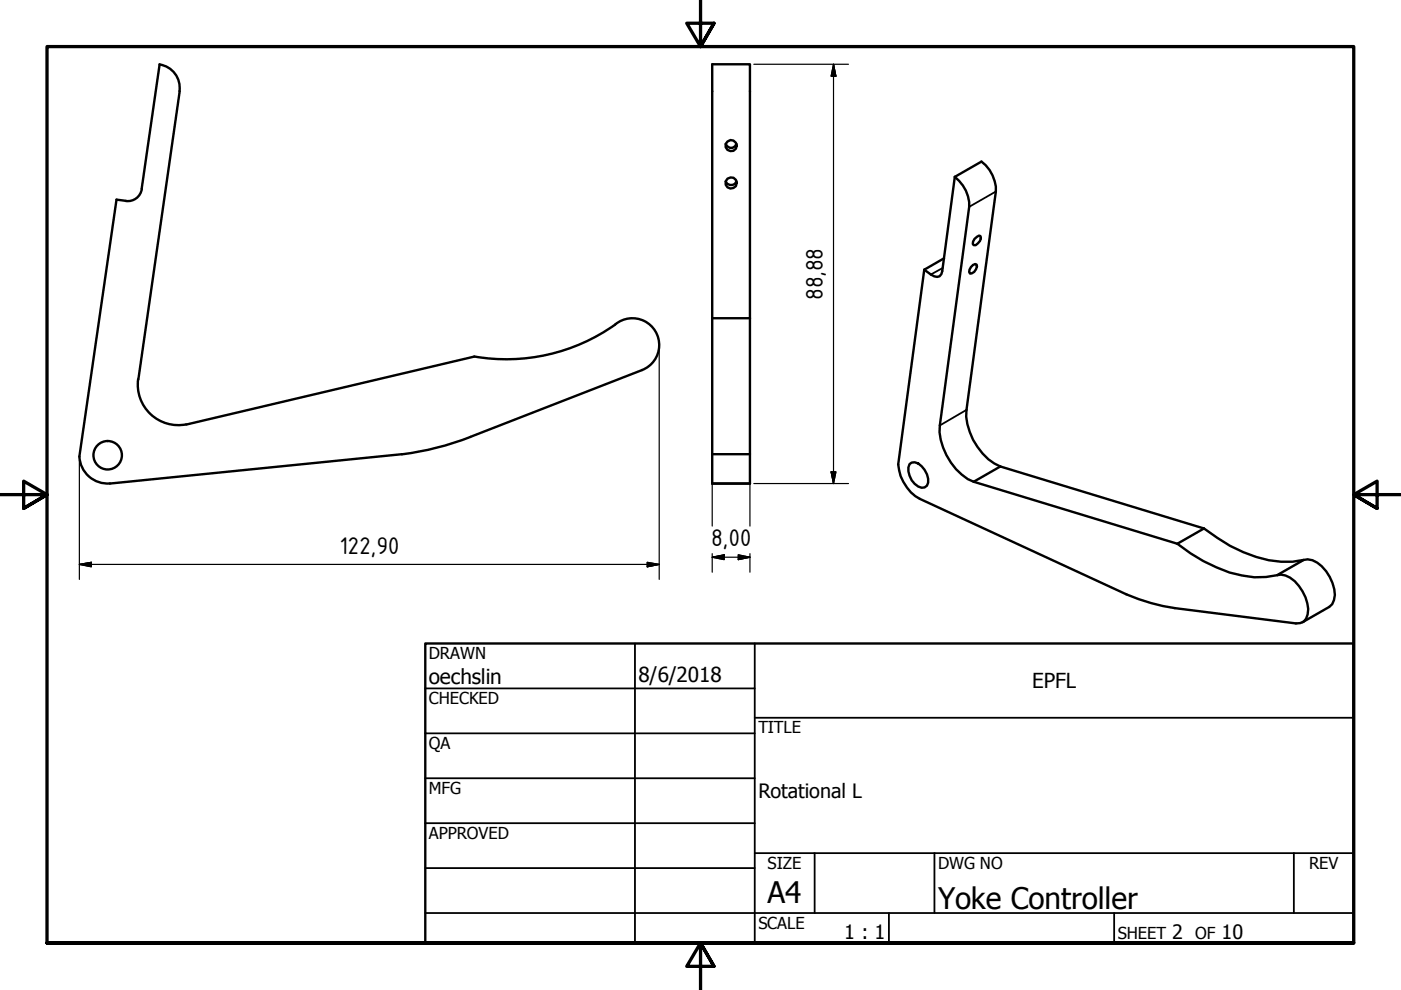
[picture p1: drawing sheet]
<svg xmlns="http://www.w3.org/2000/svg" width="297mm" height="210mm" viewBox="0 0 297 210" stroke-linecap="round" stroke-linejoin="round" font-family="sans-serif">
<!-- layer: Visible (ISO) -->
<g fill="none" stroke="#000" stroke-width=".51">
<path d="M33.8 13.7a5 5 0 0 1 4.2 5.6M33.8 13.6l-3.8 26.4M38.1 19.3l-8.8 61.1M153.9 38.5a1.22 1.22 0 0 0 1.1 .7 1.22 1.22 0 0 0 1.1-.7M153.9 30.5a1.19 1.19 0 0 0 1.1 .9 1.19 1.19 0 0 0 1.1-.9M202.4 37.5a7.7 7.7 0 0 1 3.1 6.4l-6.2 46.3a13.2 13.2 0 0 0 5.9 11.4l1.2 .5M202.4 37.5l5.7-3.2a7.7 7.7 0 0 1 3 6.3l-6.2 46.3a12.8 12.8 0 0 0 7.2 12M202.4 37.5l-2.6 20a1.15 1.15 0 0 1-1.7 1.1l-2.1-1.4M26.7 42.6l-2-.3-7.9 54.5M30.1 40.1a3 3 0 0 1-3.4 2.5M196 57.2l-5.6 41.3a9.3 9.3 0 0 0 4.6 7.3l43.8 20.2a41.1 41.1 0 0 0 10.3 2.9l25.7 3.3a2.08 2.08 0 0 0 2.4-1.9 8.4 8.4 0 0 0-4.7-8.3l-.9-.2a19.7 19.7 0 0 1-13.7-1.5l-2.8-1.3-2.7-1.7-2.8-2M200.2 54.8l-4.2 2.4"/>
<path d="M205.9 56.6l.9-.6 .3 .1a1.66 1.66 0 0 1-1.4 1.9l-.2-.3v-.5zM206.6 50.6l1-.7 .3 .2a1.59 1.59 0 0 1-1.5 1.9l-.2-.3 .1-.5zM100.6 75.6a39.8 39.8 0 0 0 30.5-7.3 5.7 5.7 0 0 1 8.1 2.3 5.7 5.7 0 0 1-3.1 7.9l-36.3 14.1M100.6 75.6l-61.1 14.4a8.6 8.6 0 0 1-10.2-9.6M151 67.5v-53.9h8v53.9M151 67.5v35h8v-35M151 67.5h8M99.7 92.6a59.4 59.4 0 0 1-14.5 3.7l-61.9 6.2a6 6 0 0 1-6.5-5.7M151 96.3h8M192.8 98.4a1.71 1.71 0 0 1 2.6 .4 3.9 3.9 0 0 1 1.1 4.2 1.7 1.7 0 0 1-2.6-.4 4.1 4.1 0 0 1-1.1-4.2zM212.1 98.9l43.2 13.1M212.1 98.9l-5.7 3.2"/>
<path d="M206.4 102.1l43.2 13.2M255.3 112a33.3 33.3 0 0 0 13.7 6.8 18.8 18.8 0 0 0 8.2-.2 6 6 0 0 1 4.7 3.7 6.2 6.2 0 0 1 .5 5.8l-.6 .6-5.6 3.2M255.3 112l-5.7 3.3M276.4 118.7l-5.6 3.3"/>
<circle cx="155" cy="38.8" r="1.19"/>
<circle cx="155" cy="30.9" r="1.18"/>
<circle cx="22.8" cy="96.5" r="3"/>
</g>
<!-- layer: Visible Narrow (ISO) -->
<path d="M199.9 56.8l-2.5 1.4M211.1 40.6l-5.6 3.3M204.9 86.9l-5.6 3.3" fill="none" stroke="#000" stroke-width=".38"/>
<!-- layer: Border (ANSI) -->
<path d="M148.5 -.1v10l-2.9-5h5.8l-2.9 5 2.9-5M0 104.9h10l-5-2.9v5.8l5-2.9-5 2.9M297 104.9h-10l5-2.9v5.8l-5-2.9 5 2.9M10 199.9v-190h277v190h-277h277M151.4 204.9l-2.9-5 2.9 5h-5.8l2.9-5v10" fill="none" stroke="#000" stroke-width=".7"/>
<!-- layer: Title (ANSI) -->
<g fill="none" stroke="#000" stroke-width=".38">
<path d="M134.6 136.4v63.5M160 136.4v63.5M90.2 146h69.8M90.2 155.5h69.8M160 152.2h127M90.2 165h69.8M90.2 174.5h69.8M90.2 193.6h196.8M90.2 184.1h69.8M160 180.9h127M172.7 180.9v12.7M188.5 193.6v6.3"/>
<path d="M198.1 180.9v12.7M236.2 193.6v6.3M274.3 180.9v12.7"/>
</g>
<path d="M90.2 136.4h196.8v63.5h-196.8z" fill="none" stroke="#000" stroke-width=".51"/>
<!-- layer: Dimension (ISO) -->
<g fill="none" stroke="#000" stroke-width=".25">
<path d="M159.8 13.6h20.1M176.7 13.6l.5 2.6h-1zM176.7 13.6v88.9M139.8 73.9v48.9M16.8 97.6v25.2M151 93.4v18.1M159 93.4v18.1M16.8 119.7l2.6-.5v1zM16.8 119.7h123M137.2 119.2l2.6 .5-2.6 .5zM151 118.1l2.5-.5v1.1zM151 118.1h8"/>
<path d="M151 117.4v3.9M156.5 117.6l2.5 .5-2.5 .6zM159 117.4v3.9M159.8 102.5h20.1M176.2 100h1l-.5 2.5z"/>
</g>
<path d="M176.7 13.6l.5 2.6zM176.7 13.6l.5 2.6h-1zM16.8 119.7l2.6-.5zM16.8 119.7l2.6-.5v1zM151 118.1l2.5-.5zM151 118.1l2.5-.5v1.1zM156.5 118.7l2.5-.6zM156.5 117.6l2.5 .5-2.5 .6zM176.2 100l.5 2.5zM176.2 100h1l-.5 2.5zM137.2 120.2l2.6-.5zM137.2 119.2l2.6 .5-2.6 .5z" fill="#000" stroke="#000" stroke-width=".25"/>
<g font-size="6.3">
<text x="162.8" y="191.4">A4</text>
<text x="198.9" y="192.7">Yoke Controller</text>
</g>
<g font-size="5.5">
<text x="174.4" y="63.6" transform="rotate(-90 174.4 63.6)">88,88</text>
<text x="71.9" y="117.4">122,90</text>
<text x="150.7" y="115.9">8,00</text>
</g>
<g font-size="4.4">
<text x="90.9" y="145.1">oechslin</text>
<text x="135.4" y="144.5">8/6/2018</text>
<text x="218.8" y="145.9">EPFL</text>
</g>
<g font-size="4.2">
<text x="160.8" y="169.1">Rotational L</text>
<text x="179" y="199.2">1 : 1</text>
<text x="248.5" y="199.1">2</text>
<text x="259" y="199.1">10</text>
</g>
<g font-size="3.5">
<text x="90.9" y="139.7">DRAWN</text>
<text x="90.9" y="149.3">CHECKED</text>
<text x="160.8" y="155.5">TITLE</text>
<text x="90.9" y="158.8">QA</text>
<text x="90.9" y="168.3">MFG</text>
<text x="90.9" y="177.8">APPROVED</text>
<text x="162.8" y="184.2">SIZE</text>
<text x="198.9" y="184.2">DWG NO</text>
<text x="277.6" y="184.2">REV</text>
<text x="160.8" y="196.9">SCALE</text>
<text x="237" y="199.1">SHEET</text>
<text x="253.4" y="199.1">OF</text>
</g>
</svg>
